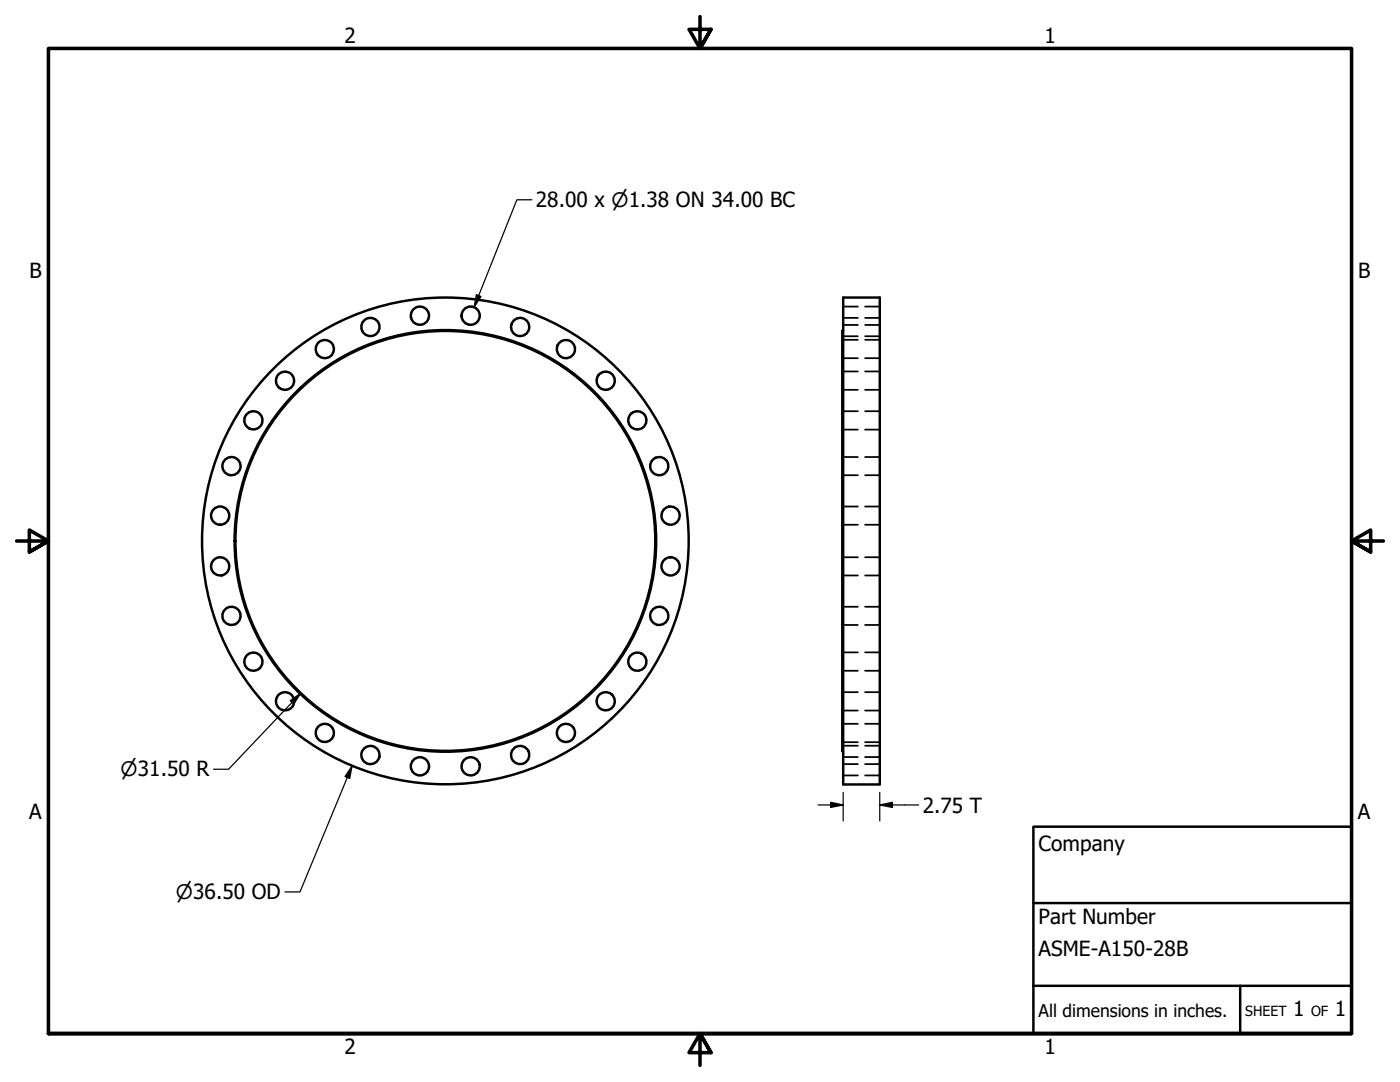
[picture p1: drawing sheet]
<svg xmlns="http://www.w3.org/2000/svg" width="279mm" height="216mm" viewBox="0 0 279 216" stroke-linecap="round" stroke-linejoin="round" font-family="sans-serif">
<!-- layer: Visible (ANSI) -->
<g fill="none" stroke="#000" stroke-width=".49">
<path d="M168.3 59.4h7.3v97.1h-7.3zM168.3 65.9l-.2 .1v83.9l.2 .1"/>
<circle cx="56.9" cy="76" r="1.82"/>
<circle cx="64.8" cy="69.7" r="1.82"/>
<circle cx="73.9" cy="65.2" r="1.82"/>
<circle cx="83.8" cy="63" r="1.82"/>
<circle cx="93.9" cy="63" r="1.82"/>
<circle cx="103.8" cy="65.2" r="1.82"/>
<circle cx="112.9" cy="69.7" r="1.82"/>
<circle cx="120.9" cy="76" r="1.82"/>
<circle cx="46.2" cy="93" r="1.82"/>
<circle cx="50.6" cy="83.9" r="1.82"/>
<circle cx="127.2" cy="83.9" r="1.82"/>
<circle cx="131.6" cy="93" r="1.82"/>
<circle cx="43.9" cy="113" r="1.82"/>
<circle cx="43.9" cy="102.9" r="1.82"/>
<circle cx="88.9" cy="107.9" r="41.9"/>
<circle cx="88.9" cy="107.9" r="42.1"/>
<circle cx="88.9" cy="107.9" r="48.6"/>
<circle cx="133.8" cy="113" r="1.82"/>
<circle cx="133.8" cy="102.9" r="1.82"/>
<circle cx="46.2" cy="122.9" r="1.82"/>
<circle cx="50.6" cy="132" r="1.82"/>
<circle cx="56.9" cy="139.9" r="1.82"/>
<circle cx="120.9" cy="139.9" r="1.82"/>
<circle cx="127.2" cy="132" r="1.82"/>
<circle cx="131.6" cy="122.9" r="1.82"/>
<circle cx="64.8" cy="146.2" r="1.82"/>
<circle cx="73.9" cy="150.7" r="1.82"/>
<circle cx="83.8" cy="152.9" r="1.82"/>
<circle cx="93.9" cy="152.9" r="1.82"/>
<circle cx="103.8" cy="150.7" r="1.82"/>
<circle cx="112.9" cy="146.2" r="1.82"/>
</g>
<!-- layer: Hidden (ANSI) -->
<g fill="none" stroke="#000" stroke-width=".35">
<path d="M168.3 67.1h2.9M168.3 63.4h2.9M168.3 71.5h2.9M168.3 67.8h2.9M168.3 77.8h2.9M168.3 74.1h2.9M168.3 64.8h2.9M168.3 61.2h2.9M172.6 67.1h3M172.6 63.4h3M172.6 71.5h3M172.6 67.8h3"/>
<path d="M172.6 77.8h3M172.6 74.1h3M172.6 64.8h3M172.6 61.2h3M168.3 85.7h2.9M168.3 82.1h2.9M168.3 94.8h2.9M168.3 91.2h2.9M172.6 85.7h3M172.6 82.1h3M172.6 94.8h3M172.6 91.2h3"/>
<path d="M168.3 104.7h2.9M168.3 101.1h2.9M168.3 114.8h2.9M168.3 111.2h2.9M172.6 104.7h3M172.6 101.1h3M172.6 114.8h3M172.6 111.2h3M168.3 124.7h2.9M168.3 121.1h2.9M168.3 133.8h2.9M168.3 130.2h2.9"/>
<path d="M168.3 138.1h2.9M172.6 124.7h3M172.6 121.1h3M172.6 133.8h3M172.6 130.2h3M172.6 138.1h3M168.3 141.8h2.9M168.3 148.1h2.9M168.3 144.4h2.9M168.3 152.5h2.9M168.3 148.8h2.9M168.3 154.7h2.9"/>
<path d="M168.3 151.1h2.9M172.6 141.8h3M172.6 148.1h3M172.6 144.4h3M172.6 152.5h3M172.6 148.8h3M172.6 154.7h3M172.6 151.1h3"/>
</g>
<!-- layer: Border (ANSI) -->
<path d="M139.7 3.3v6.4l-2.2-3.8h4.4l-2.2 3.8 2.2-3.8M3.3 107.9h6.4l-3.8-2.1v4.3l3.8-2.2-3.8 2.2M276.1 107.9h-6.4l3.8-2.1v4.3l-3.8-2.2 3.8 2.2M9.7 206.2v-196.5h260v196.5h-260h260M141.9 210l-2.2-3.8 2.2 3.8h-4.4l2.2-3.8v6.4" fill="none" stroke="#000" stroke-width=".71"/>
<!-- layer: Title (ANSI) -->
<path d="M206.2 165h63.5v41.2h-63.5zM206.2 196.7h63.5M206.2 180.2h63.5M247.5 196.7v9.5" fill="none" stroke="#000" stroke-width=".49"/>
<!-- layer: Dimension (ANSI) -->
<path d="M106.2 39.9h-3l-8.6 21.4M95.1 58.8l.9 .4-1.4 2.1zM57.9 139.8l2.1-1.5-1.4 2.2zM60 138.3l-14.4 15.2h-3M70.3 152.8l-.5 2.5-.9-.4zM70.3 152.8l-10.4 25.2h-3M168.3 158.1v5.7M175.6 158.1v5.7M163.3 160.6h5M165.8 160.1l2.5 .5-2.5 .5zM175.6 160.6l2.5-.5v1zM175.6 160.6h7.7" fill="none" stroke="#000" stroke-width=".25"/>
<g fill="#000">
<path d="M95.1 58.8l.9 .4-1.4 2.1z" fill-rule="evenodd"/>
<path d="M57.9 139.8l2.1-1.5-1.4 2.2z" fill-rule="evenodd"/>
<path d="M70.3 152.8l-.5 2.5-.9-.4z" fill-rule="evenodd"/>
<path d="M165.8 160.1l2.5 .5-2.5 .5z" fill-rule="evenodd"/>
<path d="M175.6 160.6l2.5-.5v1z" fill-rule="evenodd"/>
</g>
<g font-size="4.2">
<text x="68.7" y="8.6">2</text>
<text x="208.4" y="8.6">1</text>
<text x="106.9" y="41.3">28.00 x ⌀1.38 ON 34.00 BC</text>
<text x="5.9" y="55.5">B</text>
<text x="271" y="55.5">B</text>
<text x="5.8" y="163.4">A</text>
<text x="184.1" y="162.1">2.75 T</text>
<text x="271" y="163.4">A</text>
<text x="207.3" y="169.8">Company</text>
<text x="207.3" y="184.4">Part Number</text>
<text x="207.3" y="190.7">ASME-A150-28B</text>
<text x="258.1" y="202.8">1</text>
<text x="266.4" y="202.8">1</text>
<text x="68.7" y="210.3">2</text>
<text x="208.4" y="210.3">1</text>
</g>
<g font-size="4">
<text x="24.1" y="154.9">⌀31.50 R</text>
<text x="35.1" y="179.5">⌀36.50 OD</text>
</g>
<text font-size="3.5" x="207.3" y="202.9">All dimensions in inches.</text>
<g font-size="2.8">
<text x="248.5" y="202.8">SHEET</text>
<text x="261.7" y="202.8">OF</text>
</g>
</svg>
